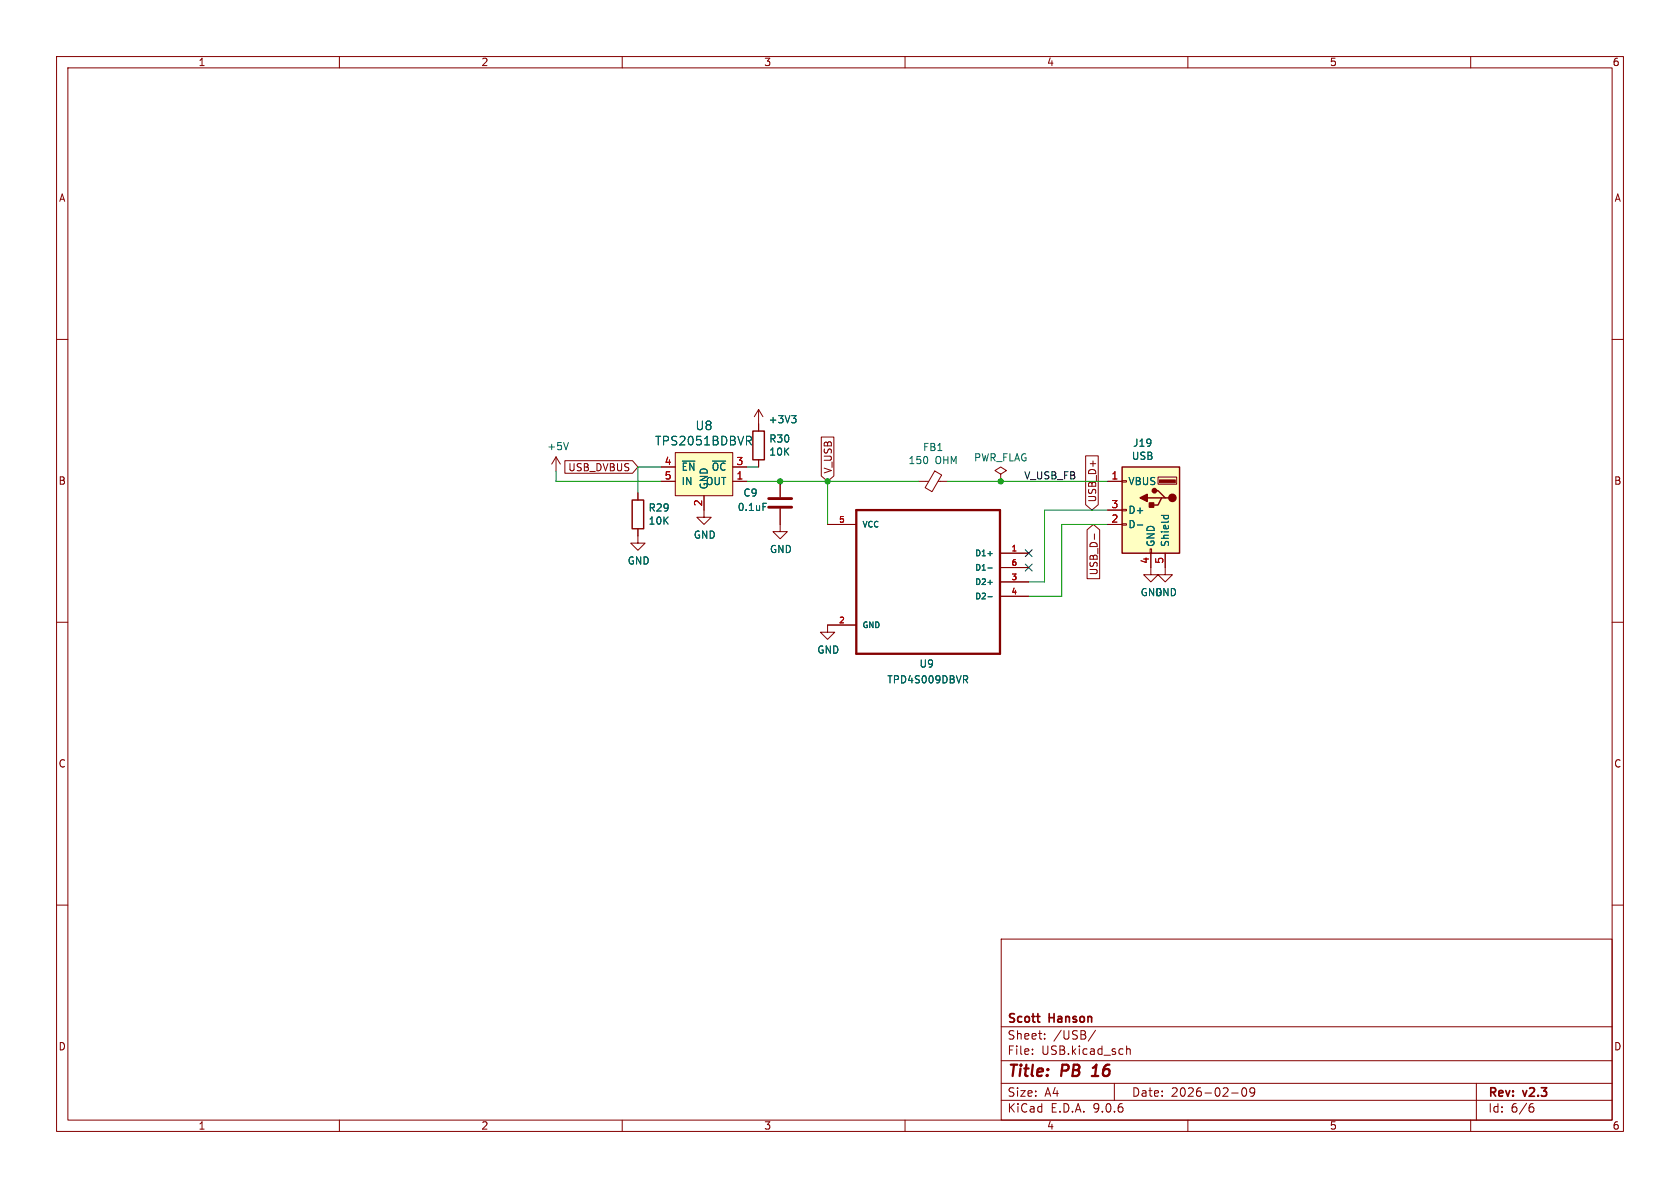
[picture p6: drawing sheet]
<svg xmlns="http://www.w3.org/2000/svg" width="297mm" height="210mm" viewBox="0 0 297 210" stroke-linecap="round" stroke-linejoin="round" font-family="sans-serif">
<g fill="none" stroke="#840000" stroke-width=".18">
<path d="M10 10h277v190h-277zM12 12h273v186h-273zM60 10v2M110 10v2M160 10v2M210 10v2M260 10v2M10 60h2M285 60h2M10 110h2M285 110h2M10 160h2"/>
<path d="M177 166h108v32h-108zM285 160h2M60 198v2M110 198v2M160 198v2M177 194.5h108M177 191.5h108M177 187.5h108M177 181.5h108M182.5 186.3v.1M182.5 185.5v.1M184.7 183.6v.1"/>
<path d="M184.7 182.8v.1M193.7 182.1l-1.3 2M197 191.5v3M199.2 184.9v1.5M199.2 185.5l.2-.1 .3 .1 .1 .9M210 198v2M217.7 193.2h1.2M219.7 192.4l.2-.1a.81 .81 0 0 1 .6 .6 .81 .81 0 0 1-.3 .8l-.2 .1a.81 .81 0 0 1-.3-1.4zM221.8 192.9l-.3 .3h-.3l-.2-.3 .1-.5 .4-.1 .2 .1a.99 .99 0 0 1-.3 1.4h-.3M260 198v2M261 191.5v6.5M270.6 195.7h.4l.2 .3-.1 .5-.5 .1"/>
<path d="M271 195.1l-.4 .1"/>
</g>
<path d="M193 190.2h1.2M193.6 188.5l-.4 .3" fill="none" stroke="#840000" stroke-width=".4"/>
<path d="M119.4 80h10.1v7.6h-10.1z" fill="#ffffc2"/>
<g fill="none" stroke="#840000" stroke-width=".18">
<path d="M98.3 80.8l-.8 1.2M98.3 80.8l.8 1.2M98.3 80.8v2.5M112.8 93.5v2.5h1.2l-1.2 1.3-1.3-1.3h1.3M112.8 87.1v1.3M116.8 82.6h2.6M116.8 85.1h2.6M119.4 80h10.1v7.6h-10.1zM124.5 87.6v3.8h1.2l-1.2 1.3-1.3-1.3h1.3M129.5 82.6h2.6M129.5 85.1h2.6M137.9 89.9v4.1h1.3l-1.3 1.3-1.2-1.3h1.2"/>
<path d="M137.9 85.1v2.8M146.3 92.7h5.1M162.4 85.1h1.8M165.3 83.3l1.2 .7-1.7 2.9-1.2-.7zM165.9 85.1h1.6M176.8 97.8h5.1M176.9 83.8l1-.6-1-.6-1 .6 1 .6v1.3M176.9 85.1h.1M151.4 110.5h-5.1v1.3h1.3l-1.3 1.2-1.3-1.2h1.3M176.8 100.3h5.1M176.8 102.9h5.1M176.8 105.4h5.1"/>
</g>
<path d="M100.5 78.2l-.4 1.3M132 77.1h.6l.2 .3-.1 .5h-.7M132.3 77.9l.5 .7M134.9 89h.6M174.7 97.9h.7M170.8 119.5l.3 .2-.1 .3-.2 .1M174.7 100.4h.7M174.7 102.9h.7M174.7 105.5h.7M170.6 120.1l.5 .6" fill="none" stroke="#006464" stroke-width=".18"/>
<path d="M135.9 88.1h4.1M135.9 89.7h4.1" fill="none" stroke="#840000" stroke-width=".51"/>
<path d="M151.4 90.2h25.4v25.4h-25.4z" fill="none" stroke="#840000" stroke-width=".41"/>
<path d="M111.8 88.4h2v5.1h-2z" fill="none" stroke="#840000" stroke-width=".25"/>
<path d="M198.4 82.6h10.1v15.2h-10.1z" fill="#ffffc2"/>
<path d="M133.1 76.2h2v5.1h-2zM198.4 82.6h10.1v15.2h-10.1zM202.8 88h2.6M204.1 86.7h.6l1.3 1.3h.6M206 88h-.6l-.7 1.3h-1.2" fill="none" stroke="#840000" stroke-width=".25"/>
<g fill="#840000" stroke="#840000" stroke-width=".25">
<path d="M203.2 88.9h.8v.8h-.8z"/>
<path d="M201.5 88l1.3-.6v1.2z"/>
<circle cx="207.3" cy="88" r=".63"/>
<circle cx="204.1" cy="86.7" r=".38"/>
</g>
<path d="M205 84.8h2.8v.5h-2.8z" fill="#840000" stroke="#840000" stroke-width=".18"/>
<g fill="none" stroke="#840000" stroke-width=".18">
<path d="M134.1 72.4v3.8M134.1 72.4l-.8 1.3M134.1 72.4l.8 1.3M145.2 77.3h2.2v6.8l-1.1 1-1.1-1zM99.9 81.4h11.9l1 1.2-1 1.1h-11.9zM112.8 87.1v1.3M112.8 93.5v1.2M116.8 85.1h2.6M116.8 82.6h2.6M124.5 87.6v2.6M129.5 85.1h2.6M129.5 82.6h2.6"/>
<path d="M134.1 81.3v1.3M137.9 85.1v2.8M137.9 89.9v2.8M146.3 92.7h5.1M176.8 97.8h5.1M191.9 80.6h2.3v8.6l-1.2 1-1.1-1zM192.2 93.7l1.1-1 1.1 1v8.6h-2.2zM193.5 94.4v1M195.8 85.1h2.6M195.8 90.2h2.6M195.8 92.7h2.6M198.4 85h.7v.2h-.7z"/>
<path d="M198.4 90h.7v.3h-.7zM198.4 92.6h.7v.2h-.7zM203.3 97h.3v.8h-.3zM203.5 97.8v3.8h1.2l-1.2 1.3-1.3-1.3h1.3M204.7 84.3h3.3v1.3h-3.3zM206 97.8v3.8h1.3l-1.3 1.3-1.3-1.3h1.3M146.3 110.5h5.1M176.8 100.3h5.1M176.8 102.9h5.1M176.8 105.4h5.1"/>
</g>
<g fill="none" stroke="#006464" stroke-width=".18">
<path d="M132 77.1h.6l.2 .3-.1 .5h-.7M132.3 77.9l.5 .7M139.9 73.5h.8l-.4 .5M140.5 74l.2 .2v.3l-.2 .2M134.9 89h.6M174.7 97.9h.7M201.1 92.8h.9M205.3 91.1h1.3M205.8 91.1l-.1 .4M206.5 91.1l.1 .4M170.8 119.5l.3 .2-.1 .3-.2 .1M174.7 100.4h.7"/>
<path d="M174.7 102.9h.7M174.7 105.5h.7M170.6 120.1l.5 .6"/>
</g>
<path d="M98.3 83.3v1.8h18.5M116.8 82.6h-4v4.5M132.1 85.1h30.3M132.1 82.6h2M146.3 85.1v7.6M167.5 85.1h28.3M195.8 90.2h-11.1v12.7h-2.8M195.8 92.7h-8.1v12.7h-5.8" fill="none" stroke="#009600" stroke-width=".18"/>
<path d="M181.3 99.7l1.2 1.2M181.3 97.2l1.2 1.2M182.5 99.7l-1.2 1.2M182.5 97.2l-1.2 1.2" fill="none" stroke="#000084" stroke-width=".18"/>
<g fill="#009600" stroke="#009600" stroke-width=".18">
<circle cx="176.9" cy="85.1" r=".46"/>
<circle cx="146.3" cy="85.1" r=".46"/>
<circle cx="137.9" cy="85.1" r=".46"/>
</g>
<g font-size="2.8" fill="#840000">
<text x="178" y="190.9">Title:</text>
<text x="187.7" y="190.9">PB</text>
<text x="194" y="190.9">16</text>
</g>
<g font-size="2.1" fill="#006464">
<text x="122.9" y="76.3">U8</text>
<text x="115.7" y="78.9">TPS2051BDBVR</text>
</g>
<g font-size="2.1" fill="#840000">
<text x="178" y="184">Sheet:</text>
<text x="178" y="181.2">Scott</text>
<text x="185.5" y="181.2">Hanson</text>
<text x="186.2" y="184">/USB/</text>
<text x="178" y="186.7">File:</text>
<text x="184.1" y="186.7">USB.kicad_sch</text>
<text x="178" y="196.9">KiCad</text>
<text x="178" y="194.1">Size:</text>
<text x="184.7" y="194.1">A4</text>
<text x="185.7" y="196.9">E.D.A.</text>
<text x="193.3" y="196.9">9.0.6</text>
<text x="200" y="194.1">Date:</text>
<text x="207" y="194.1">2026-02-09</text>
<text x="263" y="194.3">Rev:</text>
<text x="263" y="196.9">Id:</text>
<text x="267.1" y="196.9">6/6</text>
<text x="269.4" y="194.3">v2.3</text>
</g>
<g font-size="1.8" fill="#840000">
<text x="35" y="11.9">1</text>
<text x="85" y="11.9">2</text>
<text x="135" y="11.9">3</text>
<text x="185" y="11.9">4</text>
<text x="235" y="11.9">5</text>
<text x="285" y="11.9">6</text>
<text x="10.3" y="35.9">A</text>
<text x="285.3" y="35.9">A</text>
<text x="100.4" y="83.5">USB_DVBUS</text>
<text x="147.3" y="83.8" transform="rotate(-90 147.3 83.8)">V_USB</text>
<text x="10.3" y="85.9">B</text>
<text x="194" y="88.9" transform="rotate(-90 194 88.9)">USB_D+</text>
<text x="285.3" y="85.9">B</text>
<text x="194.2" y="101.8" transform="rotate(-90 194.2 101.8)">USB_D-</text>
<text x="10.3" y="135.9">C</text>
<text x="285.3" y="135.9">C</text>
<text x="10.3" y="185.9">D</text>
<text x="285.3" y="185.9">D</text>
<text x="35" y="199.9">1</text>
<text x="85" y="199.9">2</text>
<text x="135" y="199.9">3</text>
<text x="185" y="199.9">4</text>
<text x="235" y="199.9">5</text>
<text x="285" y="199.9">6</text>
</g>
<g font-size="1.8" fill="#006464">
<text x="135.8" y="75">+3V3</text>
<text x="96.6" y="79.8">+5V</text>
<text x="120.4" y="83.4">~{EN} ~{OC}</text>
<text x="135.9" y="78.4">R30</text>
<text x="135.9" y="80.7">10K</text>
<text x="160.5" y="82.2">150</text>
<text x="163.1" y="79.9">FB1</text>
<text x="165.3" y="82.2">OHM</text>
<text x="172.1" y="81.8">PWR_FLAG</text>
<text x="200" y="81.5">USB</text>
<text x="200.2" y="79.2">J19</text>
<text x="120.4" y="86">IN</text>
<text x="124.7" y="86">OUT</text>
<text x="125.3" y="86.6" transform="rotate(-90 125.3 86.6)">GND</text>
<text x="131.3" y="88">C9</text>
<text x="199.4" y="86">VBUS</text>
<text x="114.6" y="90.6">R29</text>
<text x="114.6" y="92.9">10K</text>
<text x="122.6" y="95.4">GND</text>
<text x="130.3" y="90.5">0.1uF</text>
<text x="199.4" y="91">D+</text>
<text x="199.4" y="93.6">D-</text>
<text x="110.9" y="100">GND</text>
<text x="136" y="98">GND</text>
<text x="204.3" y="96.8" transform="rotate(-90 204.3 96.8)">GND</text>
<text x="206.9" y="96.8" transform="rotate(-90 206.9 96.8)">Shield</text>
<text x="201.5" y="105.6">GND</text>
<text x="204.1" y="105.6">GND</text>
<text x="144.4" y="115.7">GND</text>
<text x="162.5" y="118.2">U9</text>
<text x="156.8" y="121">TPD4S009DBVR</text>
</g>
<g font-size="1.8" fill="#a90000">
<text x="117.4" y="82.3">4</text>
<text x="130.1" y="82.3">3</text>
<text x="117.4" y="84.8">5</text>
<text x="124.2" y="89.6" transform="rotate(-90 124.2 89.6)">2</text>
<text x="130.1" y="84.8">1</text>
<text x="196.4" y="84.8">1</text>
<text x="196.4" y="89.9">3</text>
<text x="196.4" y="92.5">2</text>
<text x="203.2" y="99.8" transform="rotate(-90 203.2 99.8)">4</text>
<text x="205.7" y="99.8" transform="rotate(-90 205.7 99.8)">5</text>
</g>
<text font-size="1.8" fill="#0f0f0f" x="181" y="84.8">V_USB_FB</text>
<g font-size="1.4" fill="#a90000">
<text x="148.2" y="92.5">5</text>
<text x="178.7" y="97.5">1</text>
<text x="178.7" y="100.1">6</text>
<text x="178.7" y="102.6">3</text>
<text x="178.7" y="105.2">4</text>
<text x="148.2" y="110.2">2</text>
</g>
<g font-size="1.4" fill="#006464">
<text x="152.4" y="93.4">VCC</text>
<text x="172.3" y="98.5">D1+</text>
<text x="172.3" y="101.1">D1-</text>
<text x="172.3" y="103.6">D2+</text>
<text x="172.3" y="106.1">D2-</text>
<text x="152.4" y="111.2">GND</text>
</g>
</svg>
